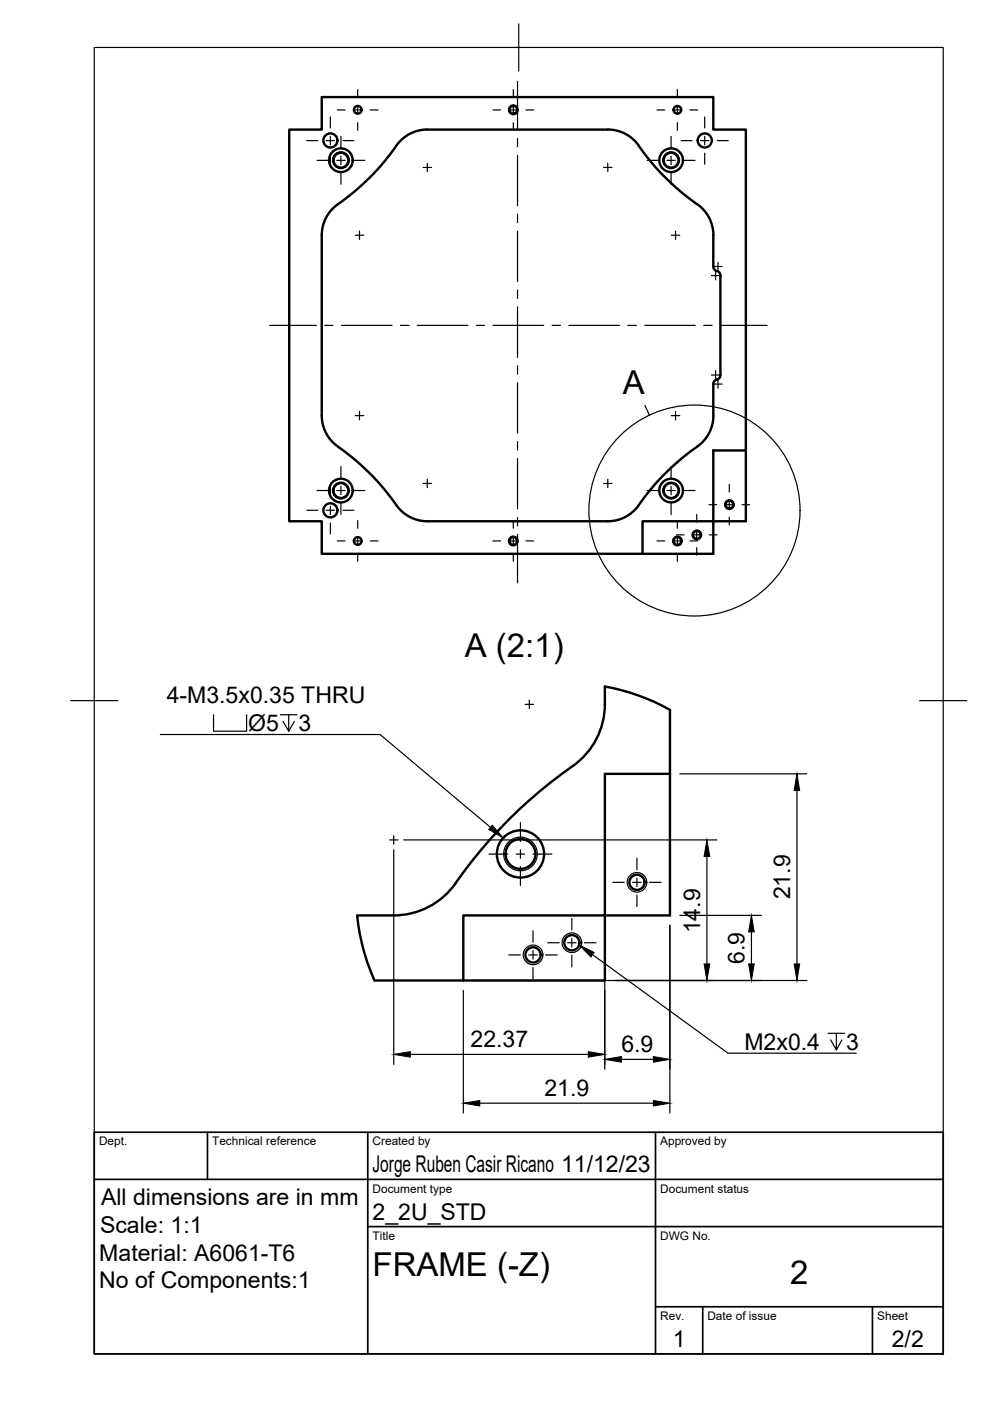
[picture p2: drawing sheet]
<svg xmlns="http://www.w3.org/2000/svg" width="210mm" height="297mm" viewBox="0 0 210 297" stroke-linecap="round" stroke-linejoin="round" font-family="sans-serif">
<!-- layer: Visible -->
<g fill="none" stroke="#000" stroke-width=".51">
<path d="M68.2 20.6h83v6.9h6.9v68h-6.9v15h-15v6.9h-68v-6.9h-6.9v-83h6.9zM151.2 49.9v6.6a1.01 1.01 0 0 0 .8 1M151.3 49.9a7.9 7.9 0 0 0-3.5-6.6 50.4 50.4 0 0 1-12.9-13.1 7.9 7.9 0 0 0-6-2.7h-38.3a8 8 0 0 0-6.6 3.4 51.7 51.7 0 0 1-13 12.9 8 8 0 0 0-2.8 6.1v38.2M152 57.4a.96 .96 0 0 1 .7 1l.1 21.1a1.01 1.01 0 0 1-.8 1M68.2 88.1a8 8 0 0 0 3.4 6.6 51.3 51.3 0 0 1 13 13.1 8 8 0 0 0 6 2.7h38.3a7.9 7.9 0 0 0 6.5-3.4 51.9 51.9 0 0 1 13.1-13 8 8 0 0 0 2.8-6M152 80.5a1.01 1.01 0 0 0-.8 .9v6.7M158.1 95.5v15h-6.9v6.9h-15M142 164.1h-13.8v30h-30v13.8h-18.8a45.3 45.3 0 0 1-3.7-13.8h7.8a15.9 15.9 0 0 0 13.1-6.9 102.1 102.1 0 0 1 25.8-25.6 16 16 0 0 0 5.8-12.3v-3.8a44.9 44.9 0 0 1 13.8 5v43.6h-13.8v13.8h-30"/>
<circle cx="70.1" cy="29.8" r="1.49"/>
<circle cx="72.3" cy="34" r="2.51"/>
<circle cx="72.3" cy="34" r="1.58"/>
<circle cx="75.9" cy="23.3" r=".81"/>
<circle cx="108.8" cy="23.3" r=".81"/>
<circle cx="142.3" cy="34" r="2.51"/>
<circle cx="142.3" cy="34" r="1.58"/>
<circle cx="143.6" cy="23.3" r=".81"/>
<circle cx="149.4" cy="29.8" r="1.49"/>
<circle cx="70.1" cy="108.2" r="1.49"/>
<circle cx="72.3" cy="104" r="2.51"/>
<circle cx="72.3" cy="104" r="1.58"/>
<circle cx="75.9" cy="114.7" r=".81"/>
<circle cx="108.8" cy="114.7" r=".81"/>
<circle cx="142.3" cy="104" r="2.51"/>
<circle cx="142.3" cy="104" r="1.58"/>
<circle cx="143.6" cy="114.7" r=".81"/>
<circle cx="147.8" cy="113.4" r=".81"/>
<circle cx="154.7" cy="107" r=".81"/>
<circle cx="110.4" cy="181.1" r="5"/>
<circle cx="110.4" cy="181.1" r="3.2"/>
<circle cx="121.3" cy="199.9" r="1.62"/>
<circle cx="135.1" cy="187.1" r="1.62"/>
<circle cx="113" cy="202.5" r="1.62"/>
</g>
<!-- layer: Visible Narrow -->
<g fill="none" stroke="#000" stroke-width=".25">
<circle cx="72.3" cy="34" r="1.79"/>
<circle cx="108.8" cy="23.3" r="1.04"/>
<circle cx="142.3" cy="34" r="1.79"/>
<circle cx="72.3" cy="104" r="1.79"/>
<circle cx="108.8" cy="114.7" r="1.04"/>
<circle cx="142.3" cy="104" r="1.79"/>
<circle cx="143.6" cy="114.7" r="1.04"/>
<circle cx="147.7" cy="113.4" r="1.04"/>
<circle cx="154.6" cy="107" r="1.04"/>
<circle cx="110.4" cy="181.1" r="3.6"/>
<circle cx="121.3" cy="199.9" r="2.09"/>
<circle cx="135.1" cy="187.1" r="2.09"/>
<circle cx="113" cy="202.5" r="2.09"/>
</g>
<!-- layer: TITLEBLOCK -->
<path d="M20 240.1h180v46.9h-180zM20 250h180M44 240.1v9.9M78 240.1v46.9M139 240.1v46.9M78 260.1h122M139 277.1h61M149 277.1v9.9M185 277.1v9.9" fill="none" stroke="#000" stroke-width=".36"/>
<!-- layer: Smart Centers -->
<g fill="none" stroke="#000" stroke-width=".25">
<path d="M75.8 19v1.6M108.8 19v1.6M109.7 17.3v10.3M143.6 19v1.6M65 29.8h2.4M67.2 34h2.4M69.2 29.8h1.7M70 24.8v2.3M70 28.9v1.8M70 32.5v2.3M71.4 34h1.8M71.5 23.3h1.7"/>
<path d="M72.3 28.9v2.4M72.3 33.1v1.8M72.3 36.7v2.4M72.7 29.8h2.4M75 23.3h1.7M75 34h2.4M75.8 22.4v1.8M75.8 26v1.6M78.5 23.3h1.7M89.7 35.5h1.8M90.6 34.6v1.8M104.5 23.3h1.7"/>
<path d="M107.9 23.3h1.8M108.8 22.4v1.8M108.8 26v1.6M109.7 29.3v1.8M109.7 32.9v10.7M111.5 23.3h1.6M128 35.5h1.8M128.9 34.6v1.8M137.2 34h2.4M139.3 23.3h1.6M141.4 34h1.8M142.3 28.9v2.4"/>
<path d="M142.3 33.1v1.8M142.3 36.7v2.4M142.7 23.3h1.8M143.6 22.4v1.8M143.6 26v1.6M144.4 29.8h2.3M144.9 34h2.5M146.3 23.3h1.6M148.5 29.8h1.8M149.4 24.8v2.3M149.4 28.9v1.8M149.4 32.5v2.3"/>
<path d="M152.1 29.8h2.3M75.3 49.9h1.8M76.2 49v1.8M109.7 45.4v1.8M109.7 49v10.7M142.3 49.9h1.8M143.2 49v1.8M150.8 58.4h1.8M151.3 56.5h1.8M151.7 57.5v1.8M152.2 55.6v1.8M57.2 69h9.9"/>
<path d="M68.8 69h1.8M72.4 69h10.7M84.9 69h1.8M88.5 69h10.7M101 69h1.8M104.5 69h10.8M109.7 61.5v1.8M109.7 65.1v10.7M109.7 77.6v1.7M117.1 69h1.7M120.6 69h10.7M133.1 69h1.8"/>
<path d="M136.7 69h10.7M149.2 69h1.8M150.8 79.5h1.8M151.7 78.6v1.8M152.8 69h9.8M72.3 98.9v2.4M75.3 88.1h1.8M76.2 87.2v1.8M109.7 81.1v10.7M109.7 93.6v1.8M109.7 97.2v10.7M142.3 98.9v2.4"/>
<path d="M142.3 88.1h1.8M143.2 87.2v1.8M151.3 81.4h1.8M152.2 80.5v1.8M65 108.2h2.4M67.2 104h2.4M69.2 108.2h1.7M70 103.2v2.3M70 107.3v1.8M70 110.9v2.3M71.4 104h1.8M71.5 114.7h1.7"/>
<path d="M72.3 103.1v1.8M72.3 106.7v2.4M72.7 108.2h2.4M75 104h2.4M75 114.7h1.7M75.8 110.4v1.6M75.8 113.8v1.8M75.8 117.4v1.6M78.5 114.7h1.7M89.7 102.5h1.8M90.6 101.6v1.8M104.5 114.7h1.7"/>
<path d="M107.9 114.7h1.8M108.8 110.4v1.6M108.8 113.8v1.8M108.8 117.4v1.6M109.7 109.7v1.8M109.7 113.3v10.3M111.5 114.7h1.6M128 102.5h1.8M128.9 101.6v1.8M137.2 104h2.4M139.3 114.7h1.6M141.4 104h1.8"/>
<path d="M142.3 103.1v1.8M142.3 106.7v2.4M142.7 114.7h1.8M143.4 113.4h1.7M143.6 110.4v1.6M143.6 113.8v1.8M143.6 117.4v1.6M144.9 104h2.5M146.3 114.7h1.6M146.8 113.4h1.8M147.7 109.1v1.6M147.7 112.5v1.8"/>
<path d="M147.7 116.1v1.6M150.3 107h1.7M150.4 113.4h1.6M153.7 107h1.8M154.6 102.7v1.6M154.6 106.1v1.8M154.6 109.7v1.6M157.3 107h1.6M111.3 149.3h1.8M112.2 148.4v1.8M82.6 178.1h1.8M83.5 177.2v1.8"/>
<path d="M110.3 174.4v4M103.7 181.1h4M109.5 181.1h1.7M110.3 180.2v1.8M110.3 183.8v4M113 181.1h4M113 197.3v2.5M116.1 199.9h2.5M120.3 199.9h1.8M121.2 194.8v2.4M121.2 199v1.8M123.9 199.9h2.5"/>
<path d="M129.9 187.1h2.5M134.1 187.1h1.8M135 182v2.4M135 186.2v1.8M135 189.8v2.4M137.7 187.1h2.5M107.9 202.5h2.4M112.1 202.5h1.8M113 201.6v1.8M113 205.1v2.5M115.7 202.5h2.5M121.2 202.6v2.4"/>
</g>
<!-- layer: Detail Boundary -->
<g fill="none" stroke="#000" stroke-width=".25">
<path d="M136.7 86l1 2"/>
<circle cx="147.3" cy="108.2" r="22.4"/>
</g>
<!-- layer: FD_Dimensions -->
<g fill="none" stroke="#000" stroke-width=".25">
<path d="M85.6 178.1h66.4M144.1 164.1h27M169 167.6v36.8M83.5 180.2v45.5M128.2 196.2v30.5M142 196.2v39.8M144.1 194.1h17.3M149.9 181.6v22.8M159.3 197.6v6.8M98.2 210v26M100.3 207.9h70.8M87 223.5h37.7"/>
<path d="M101.7 233.9h36.8M131.7 224.6h6.8"/>
</g>
<path d="M169 164.1l.5 3.5h-1.1zM149.9 178.1l.6 3.5h-1.2zM159.3 194.1l.6 3.5h-1.2zM149.3 204.4h1.2l-.6 3.5zM158.7 204.4h1.2l-.6 3.5zM168.4 204.4h1.1l-.5 3.5zM83.5 223.5l3.5-.5v1.1zM98.2 233.9l3.5-.6v1.2zM124.7 223l3.5 .5-3.5 .6zM128.2 224.6l3.5-.6v1.2zM138.5 224l3.5 .6-3.5 .6zM138.5 233.3l3.5 .6-3.5 .6z" fill="#000" stroke="#000" stroke-width=".21"/>
<!-- layer: Hole Notes -->
<path d="M34 155.7h46.6l23.4 19.7M45.3 151.5v3.5h7v-3.5M59.5 151.5h3.5M61.2 151.5v3.5l-1.2-2.1M62.4 152.9l-1.2 2.1M125.6 202.4l28.7 20.9h27.2M175.6 219.1h3.5M177.3 219.1v3.5l-1.2-2.1M178.5 220.5l-1.2 2.1" fill="none" stroke="#000" stroke-width=".25"/>
<path d="M104.4 175l2.3 2.7-3.1-1.8zM122.8 200.3l3.2 1.6-.7 1z" fill="#000" stroke="#000" stroke-width=".21"/>
<!-- layer: BORDER -->
<path d="M20 10.1h180v276.9h-180zM110 5.1v10M15 148.6h10M195 148.6h10" fill="none" stroke="#000" stroke-width=".25"/>
<g font-size="7">
<text x="132.1" y="83.5">A</text>
<text x="98.5" y="139.3">A (2:1)</text>
<text x="79" y="270.6">FRAME (-Z)</text>
<text x="167.5" y="272.3">2</text>
</g>
<g font-size="4.9">
<text x="35.3" y="149.1">4-M3.5x0.35 THRU</text>
<text x="52.6" y="155">Ø5</text>
<text x="63.3" y="155">3</text>
<text x="167.5" y="190.7" transform="rotate(-90 167.5 190.7)">21.9</text>
<text x="148.4" y="197.9" transform="rotate(-90 148.4 197.9)">14.9</text>
<text x="157.9" y="204.4" transform="rotate(-90 157.9 204.4)">6.9</text>
<text x="99.8" y="222.1">22.37</text>
<text x="131.7" y="223.1">6.9</text>
<text x="157.8" y="222.6">M2x0.4</text>
<text x="179.4" y="222.6">3</text>
<text x="115.4" y="232.4">21.9</text>
<text x="79" y="248.5">Jorge Ruben Casir Ricano 11/12/23</text>
<text x="21.4" y="255.5">All dimensions are in mm</text>
<text x="21.2" y="261.4">Scale: 1:1</text>
<text x="79" y="258.6">2_2U_STD</text>
<text x="21.1" y="267.3">Material: A6061-T6</text>
<text x="21" y="273.2">No of Components:1</text>
<text x="142.6" y="285.7">1</text>
<text x="189.1" y="285.7">2/2</text>
</g>
<g font-size="2.5">
<text x="21" y="242.9">Dept.</text>
<text x="45" y="242.9">Technical reference</text>
<text x="79" y="242.9">Created by</text>
<text x="140" y="242.9">Approved by</text>
<text x="79" y="252.8">Document type</text>
<text x="140" y="252.8">Document status</text>
<text x="79" y="262.9">Title</text>
<text x="140" y="262.9">DWG No.</text>
<text x="140" y="279.9">Rev.</text>
<text x="150" y="279.9">Date of issue</text>
<text x="186" y="279.9">Sheet</text>
</g>
</svg>
